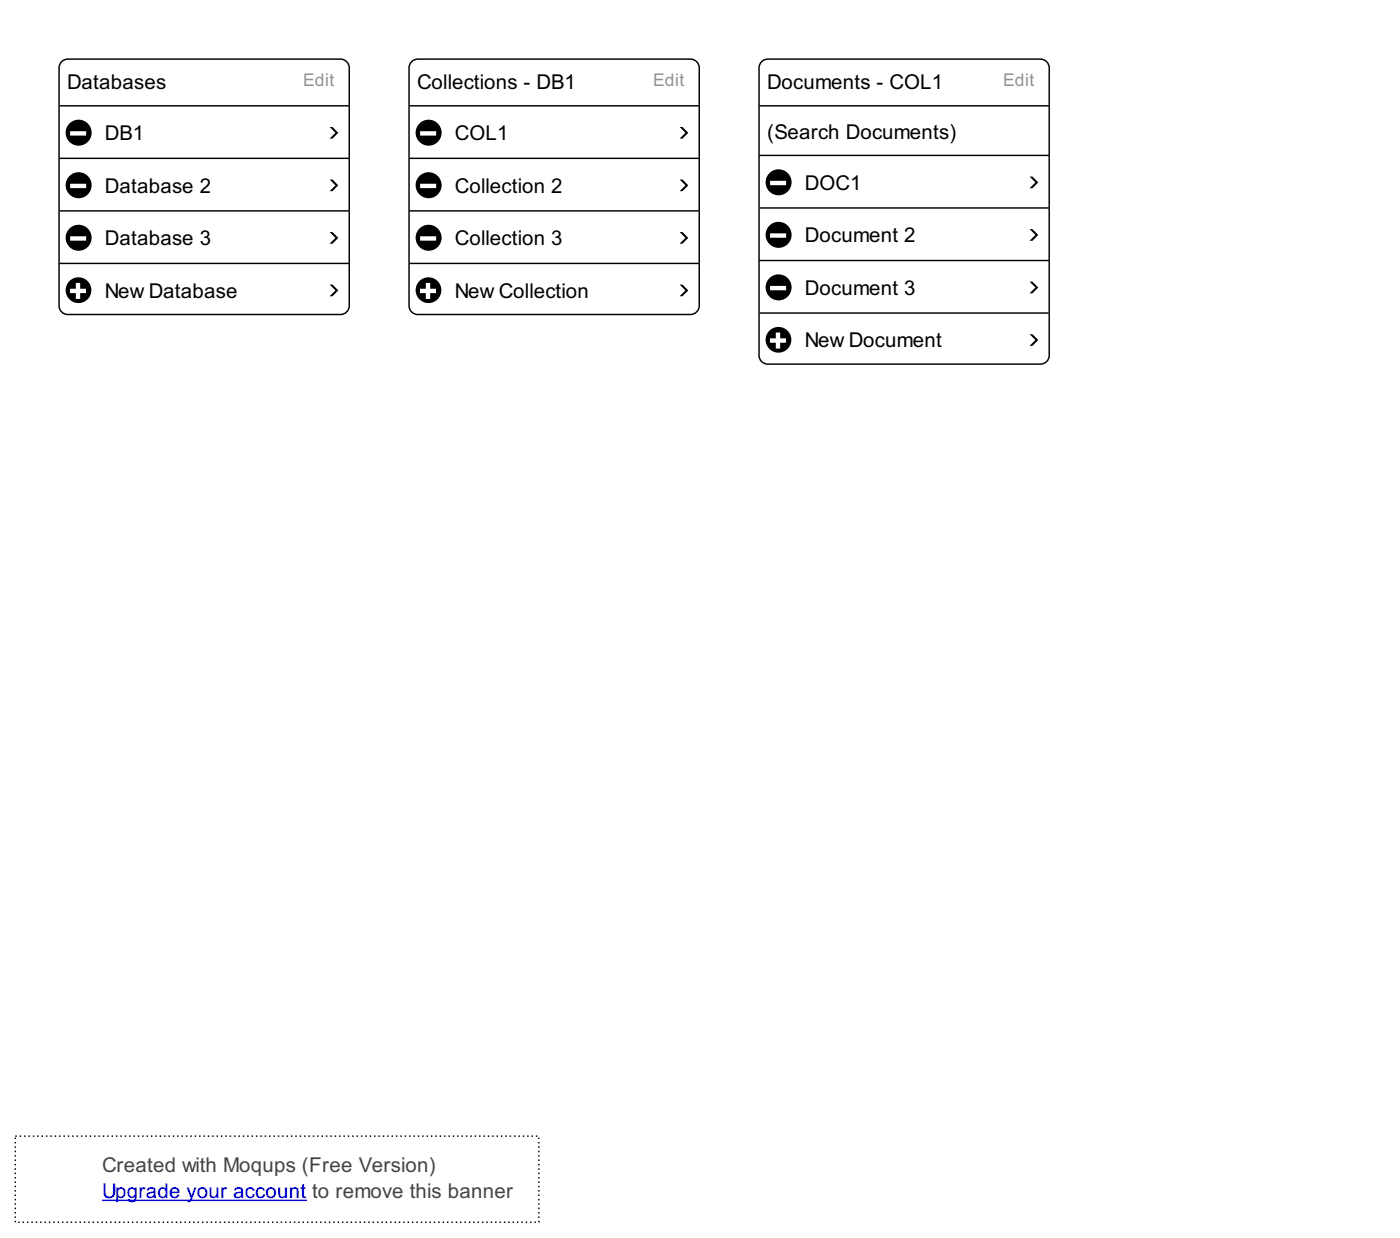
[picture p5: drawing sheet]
<svg xmlns="http://www.w3.org/2000/svg" width="533mm" height="471mm" viewBox="0 0 533 471" stroke-linecap="round" stroke-linejoin="round" font-family="sans-serif">
<path d="M23.5 23.5l1-.7 1.3-.3h103.9a3.3 3.3 0 0 1 3.4 3.3v90.6a3.3 3.3 0 0 1-3.4 3.3h-103.9a3.3 3.3 0 0 1-3.3-3.3v-90.6l.3-1.3z" fill="none" stroke="#000" stroke-width=".56"/>
<path d="M22.5 40.3h110.6z" fill="#fff"/>
<path d="M22.5 40.3h110.6" fill="none" stroke="#000" stroke-width=".56"/>
<g fill="#000">
<path d="M125.6 48.3h1.1l2.2 2.3-2.2 2.2h-1.1l2.2-2.2z"/>
<path d="M25 50.5a5 5 0 0 0 9.9 0 5 5 0 0 0-9.9 0zM26.7 50h6.1v1.6h-6.1z"/>
</g>
<path d="M22.5 60.3h110.6z" fill="#fff"/>
<path d="M22.5 60.3h110.6" fill="none" stroke="#000" stroke-width=".56"/>
<g fill="#000">
<path d="M125.6 68.3h1.1l2.2 2.3-2.2 2.2h-1.1l2.2-2.2z"/>
<path d="M25 70.5a5 5 0 0 0 9.9 0 5 5 0 0 0-9.9 0zM26.7 70h6.1v1.6h-6.1z"/>
</g>
<path d="M22.5 80.3h110.6z" fill="#fff"/>
<path d="M22.5 80.3h110.6" fill="none" stroke="#000" stroke-width=".56"/>
<g fill="#000">
<path d="M125.6 88.3h1.1l2.2 2.3-2.2 2.2h-1.1l2.2-2.2z"/>
<path d="M25 90.5a5 5 0 0 0 9.9 0 5 5 0 0 0-9.9 0zM26.7 90h6.1v1.6h-6.1z"/>
</g>
<path d="M22.5 100.3h110.6z" fill="#fff"/>
<path d="M22.5 100.3h110.6" fill="none" stroke="#000" stroke-width=".56"/>
<g fill="#000">
<path d="M125.6 108.3h1.1l2.2 2.3-2.2 2.2h-1.1l2.2-2.2z"/>
<path d="M25 110.5a4.9 4.9 0 0 0 9.8 0 4.9 4.9 0 0 0-9.8 0zM26.7 109.9h2.2v-2.2h1.7v2.2h2.2v1.7h-2.2v2.2h-1.7v-2.2h-2.2z"/>
</g>
<path d="M156.8 23.5l1.1-.7 1.3-.3h103.9a3.3 3.3 0 0 1 3.3 3.3v90.6a3.3 3.3 0 0 1-3.3 3.3h-103.9a3.3 3.3 0 0 1-3.4-3.3v-90.6l.3-1.3z" fill="#fff"/>
<path d="M156.8 23.5l1.1-.7 1.3-.3h103.9a3.3 3.3 0 0 1 3.3 3.3v90.6a3.3 3.3 0 0 1-3.3 3.3h-103.9a3.3 3.3 0 0 1-3.4-3.3v-90.6l.3-1.3z" fill="none" stroke="#000" stroke-width=".56"/>
<path d="M155.8 40.3h110.6z" fill="#fff"/>
<path d="M155.8 40.3h110.6" fill="none" stroke="#000" stroke-width=".56"/>
<g fill="#000">
<path d="M258.9 48.3h1.1l2.2 2.3-2.2 2.2h-1.1l2.3-2.2z"/>
<path d="M158.3 50.5a5 5 0 0 0 10 0 5 5 0 0 0-10 0zM160.1 50h6.1v1.6h-6.1z"/>
</g>
<path d="M155.8 60.3h110.6z" fill="#fff"/>
<path d="M155.8 60.3h110.6" fill="none" stroke="#000" stroke-width=".56"/>
<g fill="#000">
<path d="M258.9 68.3h1.1l2.2 2.3-2.2 2.2h-1.1l2.3-2.2z"/>
<path d="M158.3 70.5a5 5 0 0 0 10 0 5 5 0 0 0-10 0zM160.1 70h6.1v1.6h-6.1z"/>
</g>
<path d="M155.8 80.3h110.6z" fill="#fff"/>
<path d="M155.8 80.3h110.6" fill="none" stroke="#000" stroke-width=".56"/>
<g fill="#000">
<path d="M258.9 88.3h1.1l2.2 2.3-2.2 2.2h-1.1l2.3-2.2z"/>
<path d="M158.3 90.5a5 5 0 0 0 10 0 5 5 0 0 0-10 0zM160.1 90h6.1v1.6h-6.1z"/>
</g>
<path d="M155.8 100.3h110.6z" fill="#fff"/>
<path d="M155.8 100.3h110.6" fill="none" stroke="#000" stroke-width=".56"/>
<g fill="#000">
<path d="M258.9 108.3h1.1l2.2 2.3-2.2 2.2h-1.1l2.3-2.2z"/>
<path d="M158.3 110.5a4.9 4.9 0 0 0 9.9 0 4.9 4.9 0 0 0-9.9 0zM160 109.9h2.2v-2.2h1.7v2.2h2.2v1.7h-2.2v2.2h-1.7v-2.2h-2.2z"/>
</g>
<path d="M290.2 23.5l1-.7 1.3-.3h103.9a3.3 3.3 0 0 1 3.4 3.3v109.5a3.3 3.3 0 0 1-3.4 3.3h-103.9a3.3 3.3 0 0 1-3.3-3.3v-109.5l.3-1.3z" fill="#fff"/>
<path d="M290.2 23.5l1-.7 1.3-.3h103.9a3.3 3.3 0 0 1 3.4 3.3v109.5a3.3 3.3 0 0 1-3.4 3.3h-103.9a3.3 3.3 0 0 1-3.3-3.3v-109.5l.3-1.3z" fill="none" stroke="#000" stroke-width=".56"/>
<path d="M289.2 40.3h110.6z" fill="#fff"/>
<path d="M289.2 40.3h110.6" fill="none" stroke="#000" stroke-width=".56"/>
<path d="M289.2 59.2h110.6z" fill="#fff"/>
<path d="M289.2 59.2h110.6" fill="none" stroke="#000" stroke-width=".56"/>
<g fill="#000">
<path d="M392.3 67.2h1.1l2.2 2.3-2.2 2.2h-1.1l2.2-2.2z"/>
<path d="M291.7 69.4a5 5 0 0 0 9.9 0 5 5 0 0 0-9.9 0zM293.4 68.8h6.1v1.7h-6.1z"/>
</g>
<path d="M289.2 79.2h110.6z" fill="#fff"/>
<path d="M289.2 79.2h110.6" fill="none" stroke="#000" stroke-width=".56"/>
<g fill="#000">
<path d="M392.3 87.2h1.1l2.2 2.3-2.2 2.2h-1.1l2.2-2.2z"/>
<path d="M291.7 89.4a5 5 0 0 0 9.9 0 5 5 0 0 0-9.9 0zM293.4 88.8h6.1v1.7h-6.1z"/>
</g>
<path d="M289.2 99.2h110.6z" fill="#fff"/>
<path d="M289.2 99.2h110.6" fill="none" stroke="#000" stroke-width=".56"/>
<g fill="#000">
<path d="M392.3 107.2h1.1l2.2 2.3-2.2 2.2h-1.1l2.2-2.2z"/>
<path d="M291.7 109.4a5 5 0 0 0 9.9 0 5 5 0 0 0-9.9 0zM293.4 108.8h6.1v1.7h-6.1z"/>
</g>
<path d="M289.2 119.2h110.6z" fill="#fff"/>
<path d="M289.2 119.2h110.6" fill="none" stroke="#000" stroke-width=".56"/>
<g fill="#000">
<path d="M392.3 127.2h1.1l2.2 2.3-2.2 2.2h-1.1l2.2-2.2z"/>
<path d="M291.7 129.4a4.9 4.9 0 0 0 9.8 0 4.9 4.9 0 0 0-9.8 0zM293.4 128.8h2.2v-2.2h1.6v2.2h2.3v1.7h-2.3v2.2h-1.6v-2.2h-2.2z"/>
</g>
<path d="M5.8 432.5h199.5v32.8h-199.5z" fill="#fff"/>
<path d="M5.8 432.5h199.5v32.8h-199.5z" fill="none" stroke="#000" stroke-width=".56" stroke-dasharray=".6 1.1" stroke-linecap="butt"/>
<path d="M38.9 457h77.8" fill="none" stroke="#00e" stroke-width=".56"/>
<g font-size="7.8">
<text x="25.6" y="33.9">Databases</text>
<text x="158.9" y="33.9">Collections - DB1</text>
<text x="292.2" y="33.9">Documents - COL1</text>
<text x="40" y="53.3">DB1</text>
<text x="173.3" y="53.3">COL1</text>
<text x="292.2" y="52.8">(Search Documents)</text>
<text x="40" y="73.3">Database 2</text>
<text x="173.3" y="73.3">Collection 2</text>
<text x="306.7" y="72.2">DOC1</text>
<text x="40" y="93.3">Database 3</text>
<text x="173.3" y="93.3">Collection 3</text>
<text x="306.7" y="92.2">Document 2</text>
<text x="40" y="113.3">New Database</text>
<text x="173.3" y="113.3">New Collection</text>
<text x="306.7" y="112.2">Document 3</text>
<text x="306.7" y="132.2">New Document</text>
</g>
<text font-size="7.8" fill="#444" x="38.9" y="446.1">Created with Moqups (Free Version)</text>
<text font-size="7.8" fill="#00e" x="38.9" y="456.1">Upgrade your account to remove this banner</text>
<g font-size="6.7" fill="#929292">
<text x="115.6" y="32.8">Edit</text>
<text x="248.9" y="32.8">Edit</text>
<text x="382.3" y="32.8">Edit</text>
</g>
</svg>
